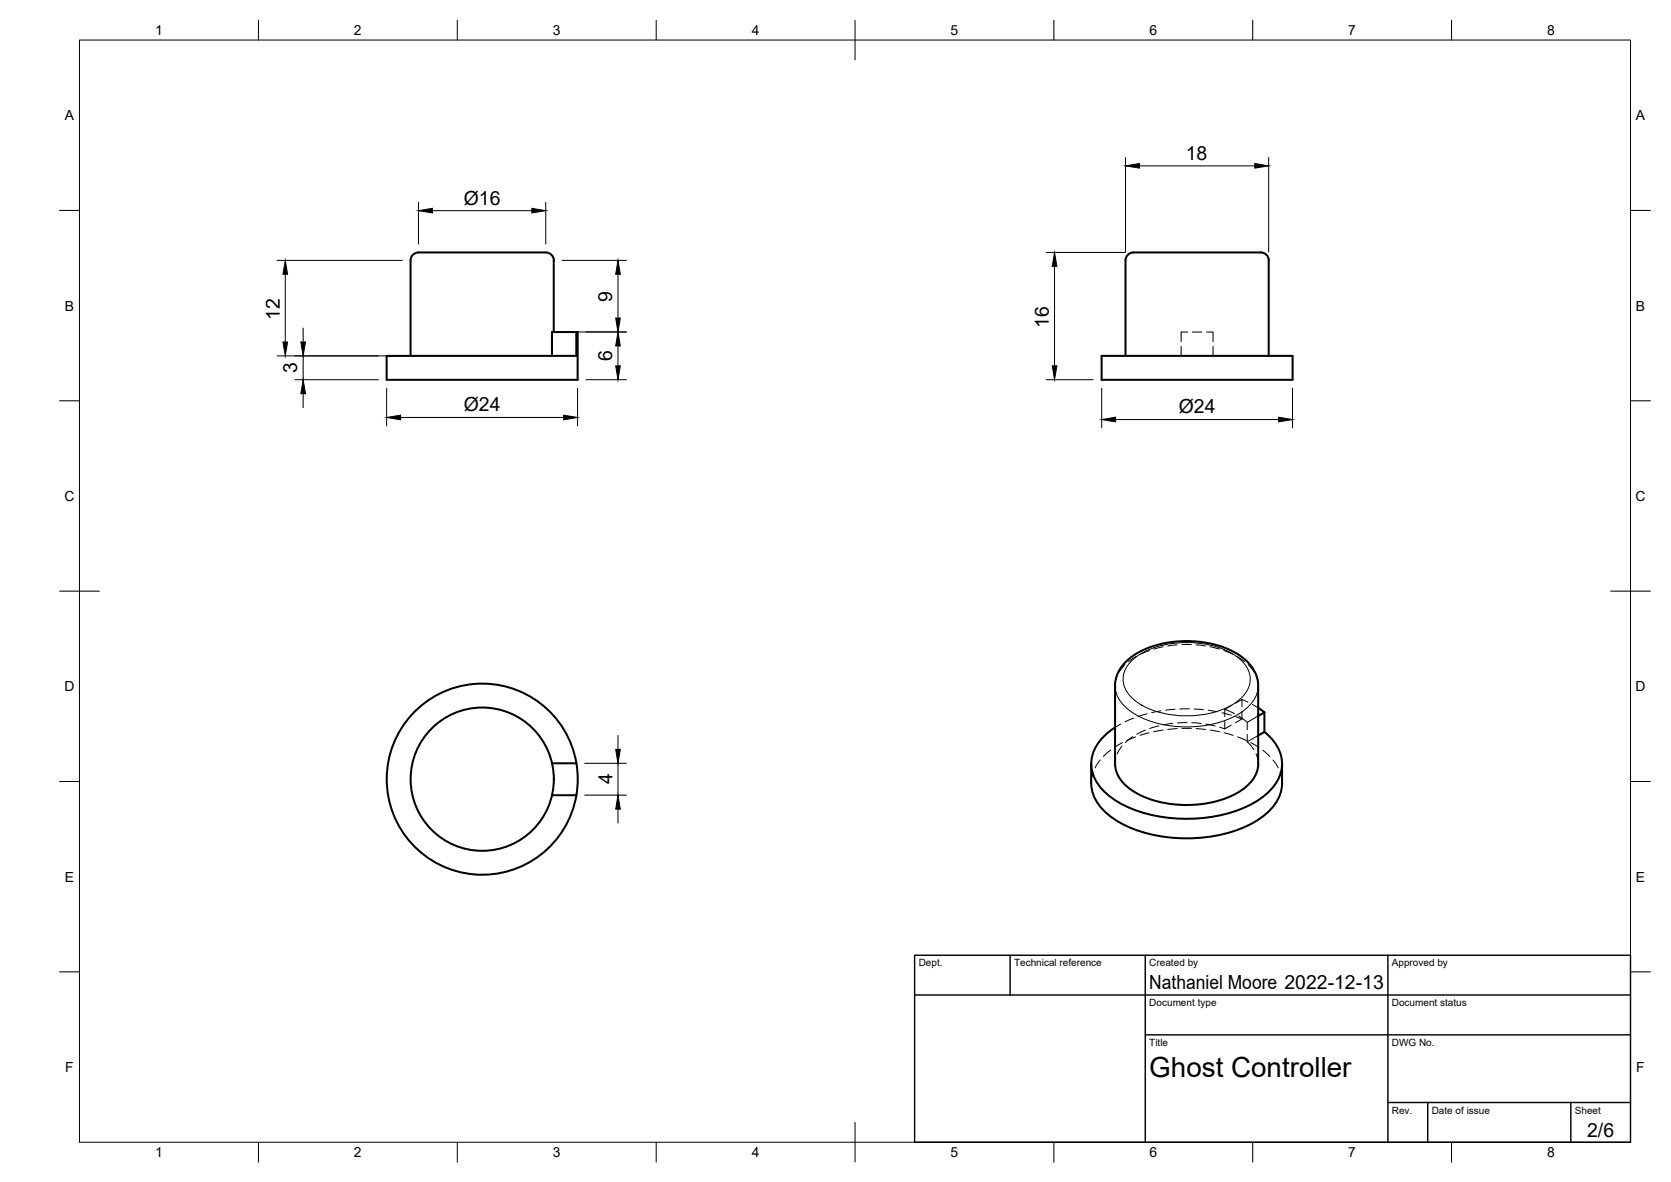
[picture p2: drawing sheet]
<svg xmlns="http://www.w3.org/2000/svg" width="420mm" height="297mm" viewBox="0 0 420 297" stroke-linecap="round" stroke-linejoin="round" font-family="sans-serif">
<!-- layer: Visible -->
<g fill="none" stroke="#000" stroke-width=".51">
<path d="M139.2 83.4l.1-18a2.36 2.36 0 0 0-3.1-2h-30a2.7 2.7 0 0 0-2.9 1.5l-.1 24.5M144.9 83.4h.3v12h-48v-6h47.7v-6h-6.1v6M277 89.4h48v6h-48zM283 89.4v-24a2.35 2.35 0 0 1 3-2h30a2.73 2.73 0 0 1 3 1.5v24.5M316.4 177.9l1.5 1.1M317.9 179v4.9M317.9 179l-1.5 .9M138.8 199.8h6.1M138.8 191.8h6.1M274.4 191.9v5M274.4 196.8a11.2 11.2 0 0 0 5.6 9 35.6 35.6 0 0 0 24.8 4.4 25 25 0 0 0 15.3-7.4 9.4 9.4 0 0 0 2.3-6M280.4 191.9a9.4 9.4 0 0 0 5.9 7.7 28.2 28.2 0 0 0 25.4-.7 8.8 8.8 0 0 0 4.7-7"/>
<path d="M280.4 191.9v-20l.4-2 .6-1.5 1.4-1.8 1-.9 1.8-1.4 1.9-1 2.2-.8 2.5-.7 2.4-.5 3.1-.2 3 .1 2.7 .3 2.7 .7 2.2 .7 2.4 1.2 1.9 1.3 1.3 1.2 1.4 1.8 .7 1.5 .4 2v20M280.4 182.8a11.2 11.2 0 0 0-6 9.5 12 12 0 0 0 6.8 9.3 37.9 37.9 0 0 0 30.9 1.7 16.4 16.4 0 0 0 9.7-8.3 9 9 0 0 0-2.6-9.9l-1.3-1.2M317.9 183.9l-1.5 .9M322.4 191.9v5"/>
<circle cx="121.3" cy="195.8" r="18"/>
<circle cx="121.3" cy="195.8" r="24"/>
</g>
<!-- layer: Hidden -->
<g fill="none" stroke="#000" stroke-width=".25">
<path d="M297 87v2.4M298.6 83.4h-1.6v2.5M299.8 83.4h2.4M303.4 83.4h1.6v2.5M305 87v2.4M288.4 179.4l-2.2 .7M291.9 178.6l-2.3 .5M295.5 178.2l-2.4 .3M299 178.1l-2.3 .1M300.2 178.2l2.4 .2M303.8 178.5l2.3 .4M307.3 179.1l2.3 .6"/>
<path d="M308 178.3l2.4 1.1M308 178.3v1.8M309.6 177.3l-1.6 1M311.4 179.9l2.2 1.6v1.9M312.3 175.8l1.5 .7M312.3 175.8l-1.7 .9M312.3 175.8v1.8M312.3 178.8v1.9M314.9 177l1.5 .9M316.4 179.9l-2.8 1.6M274.9 194.1l-.5 2.8M276.6 191l-1.3 2"/>
<path d="M279.2 188.5l-1.7 1.6M280.5 190.6l-.1 1.3M281.8 182l-1.4 .8M282.1 187.5l-1.2 2M282.2 186.6l-2 1.2M284.8 185.1l-1.8 1.5M285 180.5l-2.1 .9M285.5 185.2l-2.2 .9M288 183.5l-2.2 1M288.9 184.2l-2.3 .6M291.4 182.4l-2.3 .7M292.4 183.5l-2.3 .4"/>
<path d="M294.9 181.8l-2.4 .3M296 183.1l-2.4 .2M297.2 183.1h2.4M298.4 181.6l-2.3 .1M299.7 181.6l2.3 .2M300.8 183.1l2.3 .2M303.2 182l2.3 .4M304.3 183.5l2.3 .4M306.7 182.8l1.3 .4M307.8 184.2l2.3 .6M308 181.3v1.9M309.6 182.2l-1.6 1"/>
<path d="M310.7 180.1l1.6 .6M311.2 185.2l2.2 .9M312.3 180.7l-1.7 .9M313.6 186.4l1.7 2M313.6 184.6v1.8M314.5 186.6l2 1.2M315.8 189.4l.4 1.3 .2 1.2M316.4 184.8l-2.8 1.6M317.5 188.5l1.8 1.6M320.1 191l1.3 2M321.9 194.1l.5 2.8"/>
</g>
<!-- layer: Hidden Narrow -->
<g fill="none" stroke="#000" stroke-width=".25">
<path d="M280.9 170l-.4 .9-.1 1.4M282.9 167.1l-1.5 1.8M285.7 164.9l-1.9 1.4M289 163.5l-2.2 .9M292.4 162.5l-2.3 .6M296 162.1l-2.4 .2M297.2 162h2.4M300.7 162.1l2.4 .2M304.3 162.5l2.3 .6M307.7 163.5l2.2 .9M311 164.9l1.9 1.4M313.8 167l1.5 1.9"/>
<path d="M315.9 170l.3 .9 .2 1.4"/>
</g>
<!-- layer: Visible Narrow -->
<path d="M280.4 172.3a9.4 9.4 0 0 0 5.9 7.7 28.2 28.2 0 0 0 25.4-.7 8.8 8.8 0 0 0 4.7-7M284.8 165.8a21.6 21.6 0 0 1 16-4.2 18.3 18.3 0 0 1 12 5.1 6 6 0 0 1-.8 8.8 21.6 21.6 0 0 1-16.1 4.3 18.3 18.3 0 0 1-12-5.2 6 6 0 0 1 .9-8.8z" fill="none" stroke="#000" stroke-width=".25"/>
<!-- layer: BORDER -->
<g fill="none" stroke="#000" stroke-width=".25">
<path d="M20 10.1h390v276.9h-390zM65 5.1v5M115 5.1v5M165 5.1v5M215 5.1v10M265 5.1v5M315 5.1v5M365 5.1v5M15 52.9h5M410 52.9h5M15 100.7h5M410 100.7h5"/>
<path d="M15 148.6h10M405 148.6h10M15 196.4h5M410 196.4h5M15 244.2h5M410 244.2h5M65 287v5M115 287v5M165 287v5M215 282.1v9.9M265 287v5M315 287v5"/>
<path d="M365 287v5"/>
</g>
<!-- layer: TITLEBLOCK -->
<path d="M230 240.1h180v46.9h-180zM230 250h180M254 240.1v9.9M288 240.1v46.9M349 240.1v46.9M288 260.1h122M349 277.1h61M359 277.1v9.9M395 277.1v9.9" fill="none" stroke="#000" stroke-width=".36"/>
<!-- layer: FD_Dimensions -->
<g fill="none" stroke="#000" stroke-width=".25">
<path d="M283 39.6v23.7M319 39.6v23.7M105.2 50.8v10.5M108.7 52.9h25M137.2 50.8v10.5M286.5 41.7h29M69.6 65.4h31.5M71.7 68.9v17M141.3 65.4h16.2M155.4 68.9v11M263.1 63.4h19.8M265.2 66.9v25"/>
<path d="M69.6 89.4h31.5M74.1 95.4h21M76.2 82.4v3.5M76.2 89.4v6M76.2 98.9v3.5M97.2 97.5v9.5M141.3 83.4h16.2M145.2 97.5v9.5M147.3 95.4h10.2M155.4 86.9v5M263.1 95.4h11.8M277 97.5v10"/>
<path d="M325 97.5v10M100.7 104.9h41M280.5 105.4h41M147 191.8h10.5M147 199.8h10.5M155.4 184.8v3.5M155.4 191.8v8M155.4 203.3v3.5"/>
</g>
<g fill="#000" stroke="#000" stroke-width=".25">
<path d="M105.2 52.9l3.5-.5v1.1zM133.7 52.4l3.5 .5-3.5 .6zM283 41.7l3.5-.6v1.2zM315.5 41.1l3.5 .6-3.5 .6zM71.7 65.4l.6 3.5h-1.2zM154.8 79.9h1.2l-.6 3.5zM155.4 65.4l.6 3.5h-1.2zM265.2 63.4l.5 3.5h-1.1zM71.1 85.9h1.2l-.6 3.5zM75.6 85.9h1.2l-.6 3.5zM76.2 95.4l.6 3.5h-1.2zM155.4 83.4l.6 3.5h-1.2z"/>
<path d="M154.8 91.9h1.2l-.6 3.5zM264.6 91.9h1.1l-.5 3.5zM97.2 104.9l3.5-.6v1.2zM141.7 104.3l3.5 .6-3.5 .6zM277 105.4l3.5-.6v1.2zM321.5 104.8l3.5 .6-3.5 .6zM154.8 188.3h1.2l-.6 3.5zM155.4 199.8l.6 3.5h-1.2z"/>
</g>
<text font-size="7" x="289" y="270.6">Ghost Controller</text>
<g font-size="4.9">
<text x="298.1" y="40.2">18</text>
<text x="116.6" y="51.4">Ø16</text>
<text x="153.9" y="75.8" transform="rotate(-90 153.9 75.8)">9</text>
<text x="70.3" y="80.3" transform="rotate(-90 70.3 80.3)">12</text>
<text x="263.7" y="82.3" transform="rotate(-90 263.7 82.3)">16</text>
<text x="74.8" y="93.8" transform="rotate(-90 74.8 93.8)">3</text>
<text x="153.9" y="90.8" transform="rotate(-90 153.9 90.8)">6</text>
<text x="116.6" y="103.4">Ø24</text>
<text x="296.4" y="103.9">Ø24</text>
<text x="154" y="197.1" transform="rotate(-90 154 197.1)">4</text>
<text x="289" y="248.5">Nathaniel Moore 2022-12-13</text>
<text x="399.1" y="285.7">2/6</text>
</g>
<g font-size="3.5">
<text x="39" y="8.8">1</text>
<text x="89" y="8.8">2</text>
<text x="139" y="8.8">3</text>
<text x="189" y="8.8">4</text>
<text x="239" y="8.8">5</text>
<text x="289" y="8.8">6</text>
<text x="339" y="8.8">7</text>
<text x="389" y="8.8">8</text>
<text x="16.3" y="30.2">A</text>
<text x="411.3" y="30.2">A</text>
<text x="16.3" y="78">B</text>
<text x="411.3" y="78">B</text>
<text x="16.2" y="125.9">C</text>
<text x="411.2" y="125.9">C</text>
<text x="16.2" y="173.7">D</text>
<text x="411.2" y="173.7">D</text>
<text x="16.3" y="221.6">E</text>
<text x="411.3" y="221.6">E</text>
<text x="16.4" y="269.4">F</text>
<text x="411.4" y="269.4">F</text>
<text x="39" y="290.8">1</text>
<text x="89" y="290.8">2</text>
<text x="139" y="290.8">3</text>
<text x="189" y="290.8">4</text>
<text x="239" y="290.8">5</text>
<text x="289" y="290.8">6</text>
<text x="339" y="290.8">7</text>
<text x="389" y="290.8">8</text>
</g>
<g font-size="2.5">
<text x="231" y="242.9">Dept.</text>
<text x="255" y="242.9">Technical reference</text>
<text x="289" y="242.9">Created by</text>
<text x="350" y="242.9">Approved by</text>
<text x="289" y="252.8">Document type</text>
<text x="350" y="252.8">Document status</text>
<text x="289" y="262.9">Title</text>
<text x="350" y="262.9">DWG No.</text>
<text x="350" y="279.9">Rev.</text>
<text x="360" y="279.9">Date of issue</text>
<text x="396" y="279.9">Sheet</text>
</g>
</svg>
